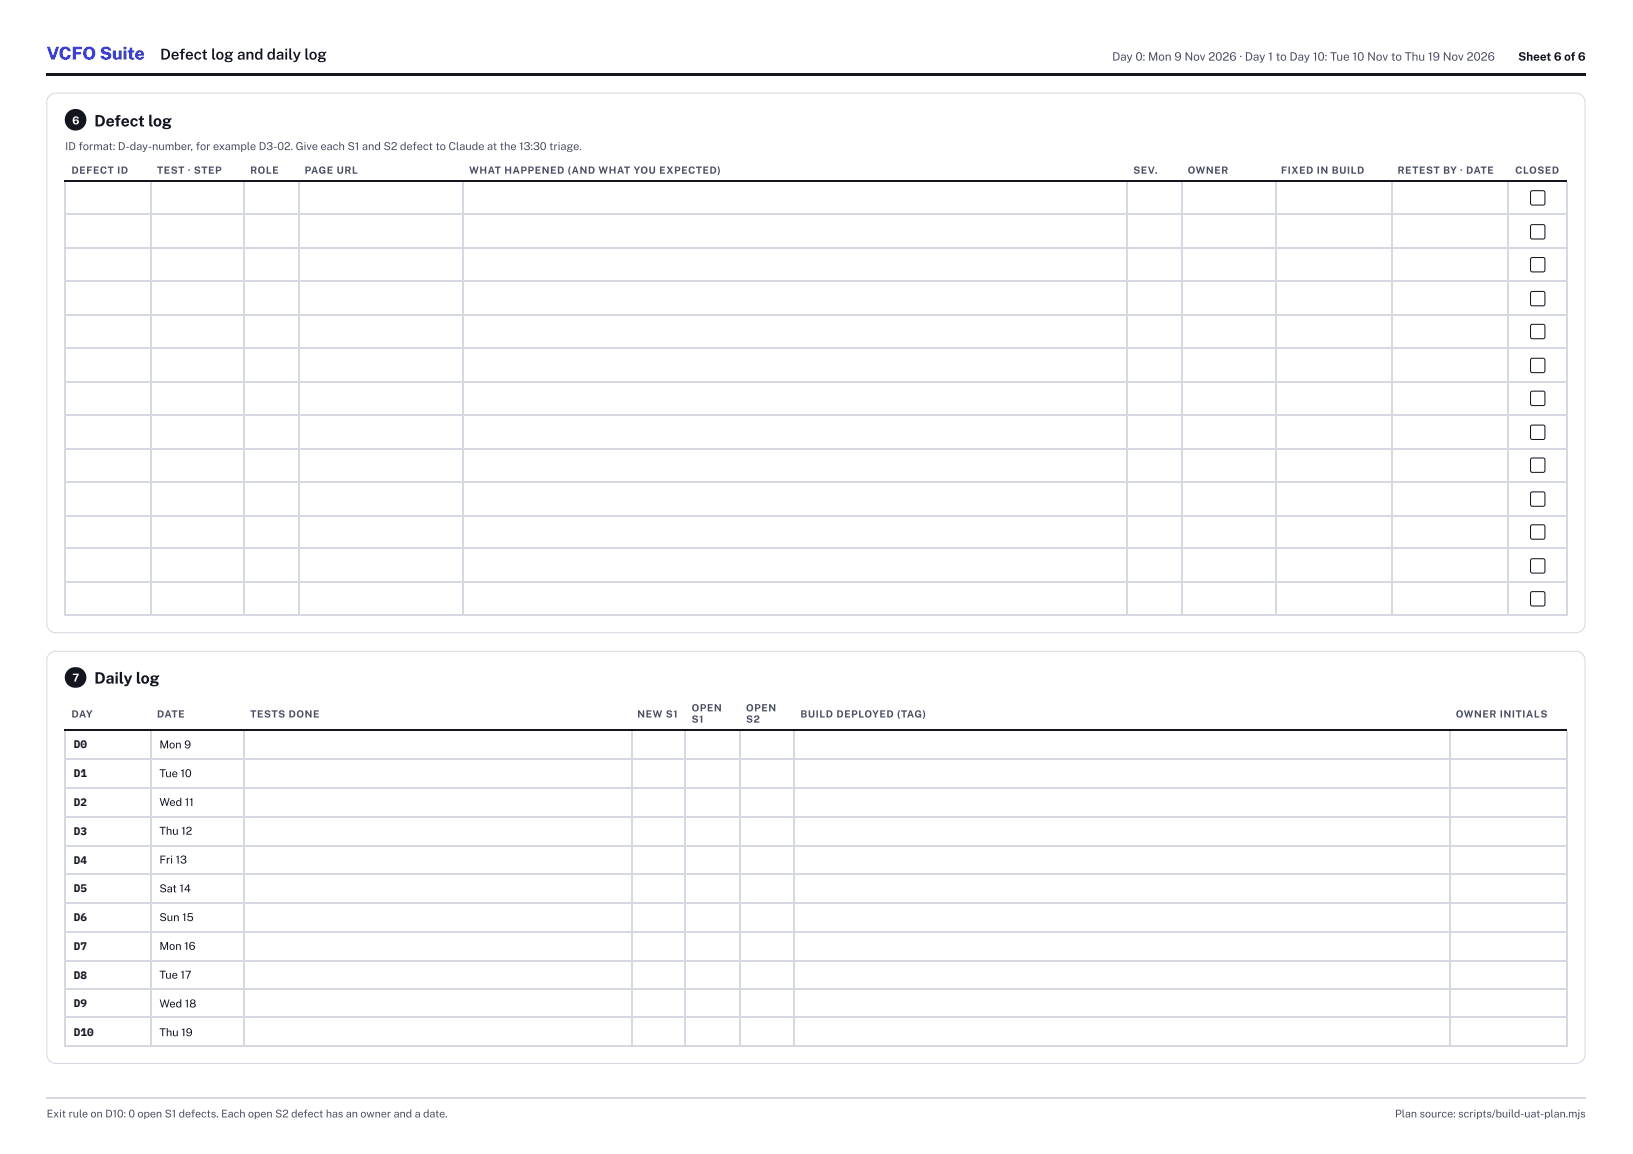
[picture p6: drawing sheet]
<svg xmlns="http://www.w3.org/2000/svg" width="420mm" height="297mm" viewBox="0 0 420 297" stroke-linecap="round" stroke-linejoin="round" font-family="sans-serif">
<path d="M11.9 18.8h396.1v.5h-396.1z" fill="#14161f"/>
<g fill="none" stroke="#d7d9e2" stroke-width=".26">
<path d="M12.7 24.6l.8-.5 .9-.2h391.1a2.37 2.37 0 0 1 2.4 2.4v134.2a2.37 2.37 0 0 1-2.4 2.4h-391.1a2.37 2.37 0 0 1-2.4-2.4v-134.2l.2-.9zM16.7 55.2h386.5M16.8 46.8v111.7M38.8 46.8v111.7M62.8 46.8v111.7M76.9 46.8v111.7M119.2 46.8v111.7M290.1 46.8v111.7M304.1 46.8v111.7M328.2 46.8v111.7M358.1 46.8v111.7M388 46.8v111.7"/>
<path d="M403.1 46.8v111.7M16.7 63.9h386.5M16.7 72.4h386.5M16.7 81.1h386.5M16.7 89.6h386.5M16.7 98.3h386.5M16.7 106.8h386.5M16.7 115.5h386.5M16.7 124h386.5M16.7 132.7h386.5M16.7 141.2h386.5M16.7 149.9h386.5"/>
<path d="M16.7 158.4h386.5"/>
</g>
<path d="M16.7 46.7h386.5" fill="none" stroke="#14161f" stroke-width=".26"/>
<circle cx="19.5" cy="30.8" r="2.79" fill="#14161f"/>
<path d="M394 49.2l.3-.1 3.1 .1 .1 .3-.1 3.1-.3 .2-3.1-.2-.2-.3z" fill="#fff"/>
<path d="M394 49.2l.3-.1 3.1 .1 .1 .3-.1 3.1-.3 .2-3.1-.2-.2-.3z" fill="none" stroke="#14161f" stroke-width=".26"/>
<path d="M394 57.9l.3-.1 3.1 .1 .1 .4-.1 3.1-.3 .1-3.1-.1-.2-.4z" fill="#fff"/>
<path d="M394 57.9l.3-.1 3.1 .1 .1 .4-.1 3.1-.3 .1-3.1-.1-.2-.4z" fill="none" stroke="#14161f" stroke-width=".26"/>
<path d="M394 66.4l.3-.1 3.1 .1 .1 .3-.1 3.1-.3 .2-3.1-.2-.2-.3z" fill="#fff"/>
<path d="M394 66.4l.3-.1 3.1 .1 .1 .3-.1 3.1-.3 .2-3.1-.2-.2-.3z" fill="none" stroke="#14161f" stroke-width=".26"/>
<path d="M394 75.1l.3-.1 3.1 .1 .1 .4-.1 3.1-.3 .1-3.1-.1-.2-.4z" fill="#fff"/>
<path d="M394 75.1l.3-.1 3.1 .1 .1 .4-.1 3.1-.3 .1-3.1-.1-.2-.4z" fill="none" stroke="#14161f" stroke-width=".26"/>
<path d="M394 83.6l.3-.1 3.1 .1 .1 .3-.1 3.1-.3 .2-3.1-.2-.2-.3z" fill="#fff"/>
<path d="M394 83.6l.3-.1 3.1 .1 .1 .3-.1 3.1-.3 .2-3.1-.2-.2-.3z" fill="none" stroke="#14161f" stroke-width=".26"/>
<path d="M394 92.3l.3-.1 3.1 .1 .1 .4-.1 3.1-.3 .1-3.1-.1-.2-.4z" fill="#fff"/>
<path d="M394 92.3l.3-.1 3.1 .1 .1 .4-.1 3.1-.3 .1-3.1-.1-.2-.4z" fill="none" stroke="#14161f" stroke-width=".26"/>
<path d="M394 100.8l.3-.1 3.1 .1 .1 .3-.1 3.1-.3 .2-3.1-.2-.2-.3z" fill="#fff"/>
<path d="M394 100.8l.3-.1 3.1 .1 .1 .3-.1 3.1-.3 .2-3.1-.2-.2-.3z" fill="none" stroke="#14161f" stroke-width=".26"/>
<path d="M394 109.5l.3-.1 3.1 .1 .1 .4-.1 3.1-.3 .1-3.1-.1-.2-.4z" fill="#fff"/>
<path d="M394 109.5l.3-.1 3.1 .1 .1 .4-.1 3.1-.3 .1-3.1-.1-.2-.4z" fill="none" stroke="#14161f" stroke-width=".26"/>
<path d="M394 118l.3-.1 3.1 .1 .1 .3-.1 3.1-.3 .2-3.1-.2-.2-.3z" fill="#fff"/>
<path d="M394 118l.3-.1 3.1 .1 .1 .3-.1 3.1-.3 .2-3.1-.2-.2-.3z" fill="none" stroke="#14161f" stroke-width=".26"/>
<path d="M394 126.7l.3-.1 3.1 .1 .1 .4-.1 3.1-.3 .1-3.1-.1-.2-.4z" fill="#fff"/>
<path d="M394 126.7l.3-.1 3.1 .1 .1 .4-.1 3.1-.3 .1-3.1-.1-.2-.4z" fill="none" stroke="#14161f" stroke-width=".26"/>
<path d="M394 135.2l.3-.1 3.1 .1 .1 .3-.1 3.1-.3 .2-3.1-.2-.2-.3z" fill="#fff"/>
<path d="M394 135.2l.3-.1 3.1 .1 .1 .3-.1 3.1-.3 .2-3.1-.2-.2-.3z" fill="none" stroke="#14161f" stroke-width=".26"/>
<path d="M394 143.9l.3-.1 3.1 .1 .1 .4-.1 3.1-.3 .1-3.1-.1-.2-.4z" fill="#fff"/>
<path d="M394 143.9l.3-.1 3.1 .1 .1 .4-.1 3.1-.3 .1-3.1-.1-.2-.4z" fill="none" stroke="#14161f" stroke-width=".26"/>
<path d="M394 152.4l.3-.1 3.1 .1 .1 .3-.1 3.1-.3 .2-3.1-.2-.2-.3z" fill="#fff"/>
<path d="M394 152.4l.3-.1 3.1 .1 .1 .3-.1 3.1-.3 .2-3.1-.2-.2-.3zM16.7 188h386.5" fill="none" stroke="#14161f" stroke-width=".26"/>
<g fill="none" stroke="#d7d9e2" stroke-width=".26">
<path d="M12.7 168.3l.8-.5 .9-.2h391.1a2.37 2.37 0 0 1 2.4 2.4v101.3a2.37 2.37 0 0 1-2.4 2.4h-391.1a2.37 2.37 0 0 1-2.4-2.4v-101.3l.2-.9zM16.7 195.4h386.5M16.8 188.1v81.2M38.8 188.1v81.2M62.8 188.1v81.2M162.6 188.1v81.2M176.3 188.1v81.2M190.4 188.1v81.2M204.4 188.1v81.2M373.2 188.1v81.2M403.1 188.1v81.2M16.7 202.8h386.5"/>
<path d="M16.7 210.2h386.5M16.7 217.6h386.5M16.7 225h386.5M16.7 232.4h386.5M16.7 239.8h386.5M16.7 247.3h386.5M16.7 254.7h386.5M16.7 261.8h386.5M16.7 269.2h386.5"/>
</g>
<circle cx="19.4" cy="174.4" r="2.73" fill="#14161f"/>
<path d="M11.9 282.7h396.1" fill="none" stroke="#d7d9e2" stroke-width=".26"/>
<text font-size="4.6" fill="#3a3fd8" x="12" y="15.3">VCFO Suite</text>
<g font-size="4.1" fill="#14161f">
<text x="24.3" y="32.5">Defect log</text>
<text x="24.3" y="175.9">Daily log</text>
</g>
<text font-size="3.9" fill="#14161f" x="41.2" y="15.3">Defect log and daily log</text>
<text font-size="3" fill="#4a4f63" x="286.2" y="15.6">Day 0: Mon 9 Nov 2026 · Day 1 to Day 10: Tue 10 Nov to Thu 19 Nov 2026</text>
<text font-size="3" fill="#14161f" x="390.7" y="15.6">Sheet 6 of 6</text>
<g font-size="2.8" fill="#fff">
<text x="18.6" y="32">6</text>
<text x="18.6" y="175.4">7</text>
</g>
<g font-size="2.8" fill="#4a4f63">
<text x="16.8" y="38.6">ID format: D-day-number, for example D3-02. Give each S1 and S2 defect to Claude at the 13:30 triage.</text>
<text x="12" y="287.6">Exit rule on D10: 0 open S1 defects. Each open S2 defect has an owner and a date.</text>
<text x="358.9" y="287.6">Plan source: scripts/build-uat-plan.mjs</text>
</g>
<g font-size="2.8" fill="#14161f">
<text x="19" y="192.6">D0</text>
<text x="41" y="192.6">Mon 9</text>
<text x="19" y="200">D1</text>
<text x="41" y="200">Tue 10</text>
<text x="19" y="207.4">D2</text>
<text x="41" y="207.4">Wed 11</text>
<text x="19" y="214.8">D3</text>
<text x="41" y="214.8">Thu 12</text>
<text x="19" y="222.3">D4</text>
<text x="41" y="222.3">Fri 13</text>
<text x="19" y="229.7">D5</text>
<text x="41" y="229.7">Sat 14</text>
<text x="19" y="237.1">D6</text>
<text x="41" y="237.1">Sun 15</text>
<text x="19" y="244.5">D7</text>
<text x="41" y="244.5">Mon 16</text>
<text x="19" y="251.9">D8</text>
<text x="41" y="251.9">Tue 17</text>
<text x="19" y="259.3">D9</text>
<text x="41" y="259.3">Wed 18</text>
<text x="19" y="266.7">D10</text>
<text x="41" y="266.7">Thu 19</text>
</g>
<g font-size="2.6" fill="#4a4f63">
<text x="18.4" y="44.7">DEFECT ID</text>
<text x="40.4" y="44.7">TEST · STEP</text>
<text x="64.4" y="44.7">ROLE</text>
<text x="78.4" y="44.7">PAGE URL</text>
<text x="120.7" y="44.7">WHAT HAPPENED (AND WHAT YOU EXPECTED)</text>
<text x="291.6" y="44.7">SEV.</text>
<text x="305.6" y="44.7">OWNER</text>
<text x="329.6" y="44.7">FIXED IN BUILD</text>
<text x="359.6" y="44.7">RETEST BY · DATE</text>
<text x="389.9" y="44.7">CLOSED</text>
<text x="18.4" y="184.7">DAY</text>
<text x="40.4" y="184.7">DATE</text>
<text x="64.4" y="184.7">TESTS DONE</text>
<text x="164" y="184.7">NEW S1</text>
<text x="178" y="183.1">OPEN</text>
<text x="192" y="183.1">OPEN</text>
<text x="206" y="184.7">BUILD DEPLOYED (TAG)</text>
<text x="374.6" y="184.7">OWNER INITIALS</text>
<text x="178" y="186">S1</text>
<text x="192" y="186">S2</text>
</g>
</svg>
